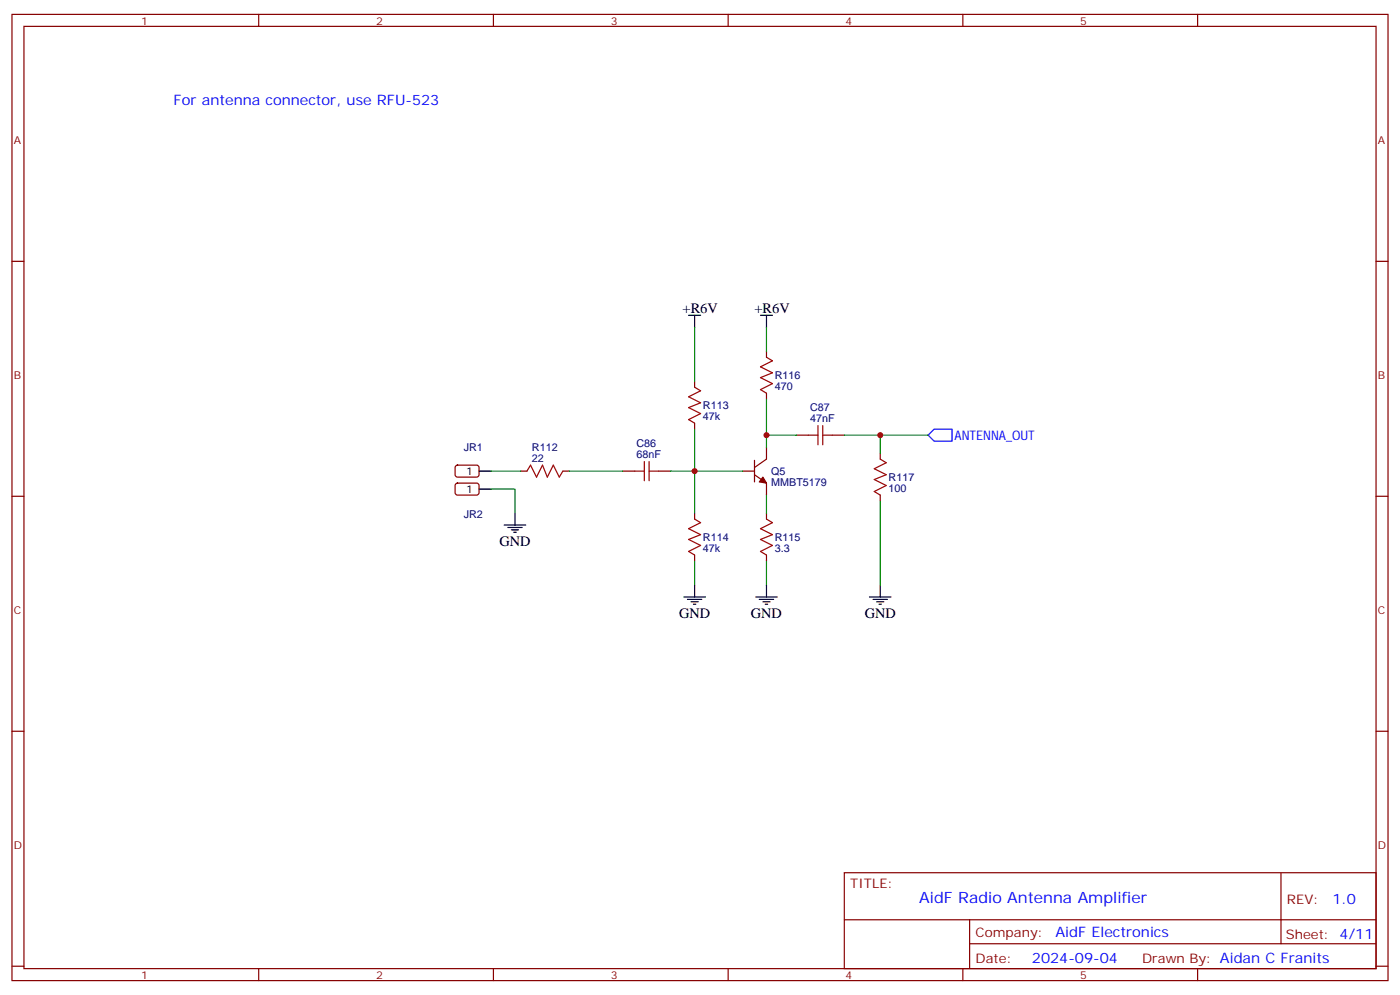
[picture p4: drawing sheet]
<svg xmlns="http://www.w3.org/2000/svg" width="412mm" height="293mm" viewBox="0 0 412 293" stroke-linecap="round" stroke-linejoin="round" font-family="sans-serif">
<g fill="none" stroke="#870000" stroke-width=".35">
<path d="M3.5 4.2h405.4v284.4h-405.4zM7.1 7.8h398.2v277.2h-398.2zM76.2 4.2v3.6M145.3 4.2v3.6M214.5 4.2v3.6M283.6 4.2v3.6M352.8 4.2v3.6M3.5 76.9h3.6M405.3 76.9h3.6M204.6 112.2v1.7M225.8 103.4v1.7M225.8 115.7v1.8"/>
<path d="M134.3 137.1l.5-.2h5.9l.4 .7-.1 2.4-.6 .4-5.9-.1-.4-.6v-2.1zM153.5 138.6h1.7M165.8 138.6h1.8M183.4 138.6h3.6M194 138.6h3.6M204.6 124.5v1.8M218.7 138.6h3.5M222.2 135.5v6.3M222.2 139.7l3.6 2.5v3.5M225.8 131.6v3.5l-3.6 2.5M234.6 128.1h3.5M245.2 128.1h3.5"/>
<path d="M259.3 133.3v1.8M3.5 146.1h3.6M134.3 142.4l.5-.2h5.9l.4 .7-.1 2.4-.6 .4-5.9-.1-.4-.6v-2.1zM204.6 151v1.8M225.8 151v1.8M259.3 145.7v1.8M405.3 146.1h3.6M204.6 163.3v1.8M225.8 163.3v1.8M3.5 215.2h3.6M405.3 215.2h3.6M248.7 256.8h156.6v28.2h-156.6z"/>
<path d="M377.3 256.8v20.9M248.7 270.7h156.5M285.6 277.7h119.6M285.6 270.7v14.1M3.5 284.3h3.6M76.2 285v3.6M145.3 285v3.6M214.5 285v3.6M283.6 285v3.6M352.8 285v3.6M405.3 284.3h3.6"/>
</g>
<path d="M224.7 140.4l1.1 1.8-2.1-.4z" fill="#870000" stroke="#870000" stroke-width=".35"/>
<g fill="none" stroke="#a10000" stroke-width=".35">
<path d="M204.6 113.9l1.8 1.1-3.6 1.8 3.6 1.7-3.6 1.4 3.6 1.8-3.6 1.8 1.8 1M225.8 105.1l1.7 1.1-3.5 1.8 3.5 1.7-3.5 1.4 3.5 1.8-3.5 1.8 1.8 1M155.2 138.6l1.1-1.7 1.7 3.5 1.8-3.5 1.4 3.5 1.8-3.5 1.7 3.5 1.1-1.8M187 138.6h2.8M189.8 135.8v5.7M191.2 135.8v5.7M191.2 138.6h2.8M238.1 128.1h2.8M240.9 125.2v5.7M242.4 125.2v5.7M242.4 128.1h2.8M259.3 135.1l1.8 1.1-3.6 1.7 3.6 1.8-3.6 1.4 3.6 1.8-3.6 1.7 1.8 1.1"/>
<path d="M204.6 152.8l1.8 1-3.6 1.8 3.6 1.7-3.6 1.5 3.6 1.7-3.6 1.8 1.8 1M225.8 152.8l1.7 1-3.5 1.8 3.5 1.7-3.5 1.5 3.5 1.7-3.5 1.8 1.8 1"/>
</g>
<g fill="none" stroke="#008700" stroke-width=".35">
<path d="M204.6 96.3v15.9M225.8 96.3v7.1M225.8 117.5v14.1M144.6 138.6h8.9M167.6 138.6h15.8M197.6 138.6h21.1M204.6 126.3v24.7M225.8 128.1h8.8M248.7 128.1h10.6v5.2M259.3 128.1h14.1M144.6 143.9h7.1v7.1M225.8 145.7v5.3"/>
<path d="M259.3 147.5v24.7M204.6 165.1v7.1M225.8 165.1v7.1"/>
</g>
<g fill="none" stroke="#000" stroke-width=".35">
<path d="M202.8 92.8h3.6M204.6 92.8v3.5M224 92.8h3.5M225.8 92.8v3.5M141.1 138.6h3.5M141.1 143.9h3.5M148.5 154.5h6.4M149.6 155.2h4.2M150.6 155.9h2.2M151.3 156.6h.7M151.7 151v3.5M201.4 175.7h6.4"/>
<path d="M202.5 176.4h4.2M203.6 177.1h2.1M204.3 177.8h.7M204.6 172.2v3.5M222.6 175.7h6.4M223.7 176.4h4.2M224.7 177.1h2.1M225.4 177.8h.7M225.8 172.2v3.5M256.1 175.7h6.4M257.2 176.4h4.2M258.2 177.1h2.1"/>
<path d="M258.9 177.8h.7M259.3 172.2v3.5"/>
</g>
<path d="M273.4 128.1l1.8-1.8h5.3v3.5h-5.3z" fill="none" stroke="#00f" stroke-width=".35"/>
<g fill="#c00">
<circle cx="204.6" cy="138.6" r=".88"/>
<circle cx="225.8" cy="128.1" r=".88"/>
<circle cx="259.3" cy="128.1" r=".88"/>
</g>
<text font-size="4.6" fill="#00f" x="270.8" y="265.8">AidF Radio Antenna Amplifier</text>
<g font-size="4.2" fill="#00f">
<text x="51.2" y="31">For antenna connector, use RFU-523</text>
<text x="392.5" y="266.1">1.0</text>
<text x="310.9" y="275.6">AidF Electronics</text>
<text x="304" y="283.4">2024-09-04</text>
</g>
<g font-size="4.2">
<text x="201.1" y="92.1">+R6V</text>
<text x="222.2" y="92.1">+R6V</text>
<text x="147.1" y="160.7">GND</text>
<text x="200" y="181.9">GND</text>
<text x="221.2" y="181.9">GND</text>
<text x="254.7" y="181.9">GND</text>
</g>
<text font-size="3.9" fill="#00f" x="281.2" y="129.4">ANTENNA_OUT</text>
<g font-size="3.9" fill="#800">
<text x="250.5" y="261.4">TITLE:</text>
<text x="379.1" y="266.1">REV:</text>
<text x="287.4" y="275.6">Company:</text>
<text x="378.7" y="276.2">Sheet: 4/11</text>
<text x="287.4" y="283.3">Date:</text>
<text x="336.4" y="283.4">Drawn By: Aidan C Franits</text>
</g>
<g font-size="3.2" fill="#800">
<text x="41.6" y="7.2">1</text>
<text x="110.8" y="7.2">2</text>
<text x="179.9" y="7.2">3</text>
<text x="249.1" y="7.2">4</text>
<text x="318.2" y="7.2">5</text>
<text x="4.1" y="42.3">A</text>
<text x="405.9" y="42.3">A</text>
<text x="4.1" y="111.5">B</text>
<text x="405.9" y="111.5">B</text>
<text x="4.1" y="180.6">C</text>
<text x="405.9" y="180.6">C</text>
<text x="4.1" y="249.8">D</text>
<text x="405.9" y="249.8">D</text>
<text x="41.6" y="288">1</text>
<text x="110.8" y="288">2</text>
<text x="179.9" y="288">3</text>
<text x="249.1" y="288">4</text>
<text x="318.2" y="288">5</text>
</g>
<g font-size="3.2" fill="#000080">
<text x="228.2" y="111.6">R116</text>
<text x="228.2" y="114.7">470</text>
<text x="207.1" y="123.6">47k</text>
<text x="207.1" y="120.4">R113</text>
<text x="238.6" y="124.2">47nF</text>
<text x="238.6" y="121">C87</text>
<text x="187.5" y="131.6">C86</text>
<text x="136.6" y="132.6">JR1</text>
<text x="156.7" y="135.8">22</text>
<text x="156.7" y="132.6">R112</text>
<text x="187.5" y="134.8">68nF</text>
<text x="227.2" y="143.1">MMBT5179</text>
<text x="227.2" y="139.9">Q5</text>
<text x="261.8" y="141.6">R117</text>
<text x="261.8" y="144.7">100</text>
<text x="136.6" y="152.4">JR2</text>
<text x="207.1" y="159.2">R114</text>
<text x="228.2" y="159.2">R115</text>
<text x="207.1" y="162.4">47k</text>
<text x="228.2" y="162.4">3.3</text>
</g>
<g font-size="3.2">
<text x="137.3" y="139.7">1</text>
<text x="137.3" y="145">1</text>
</g>
</svg>
